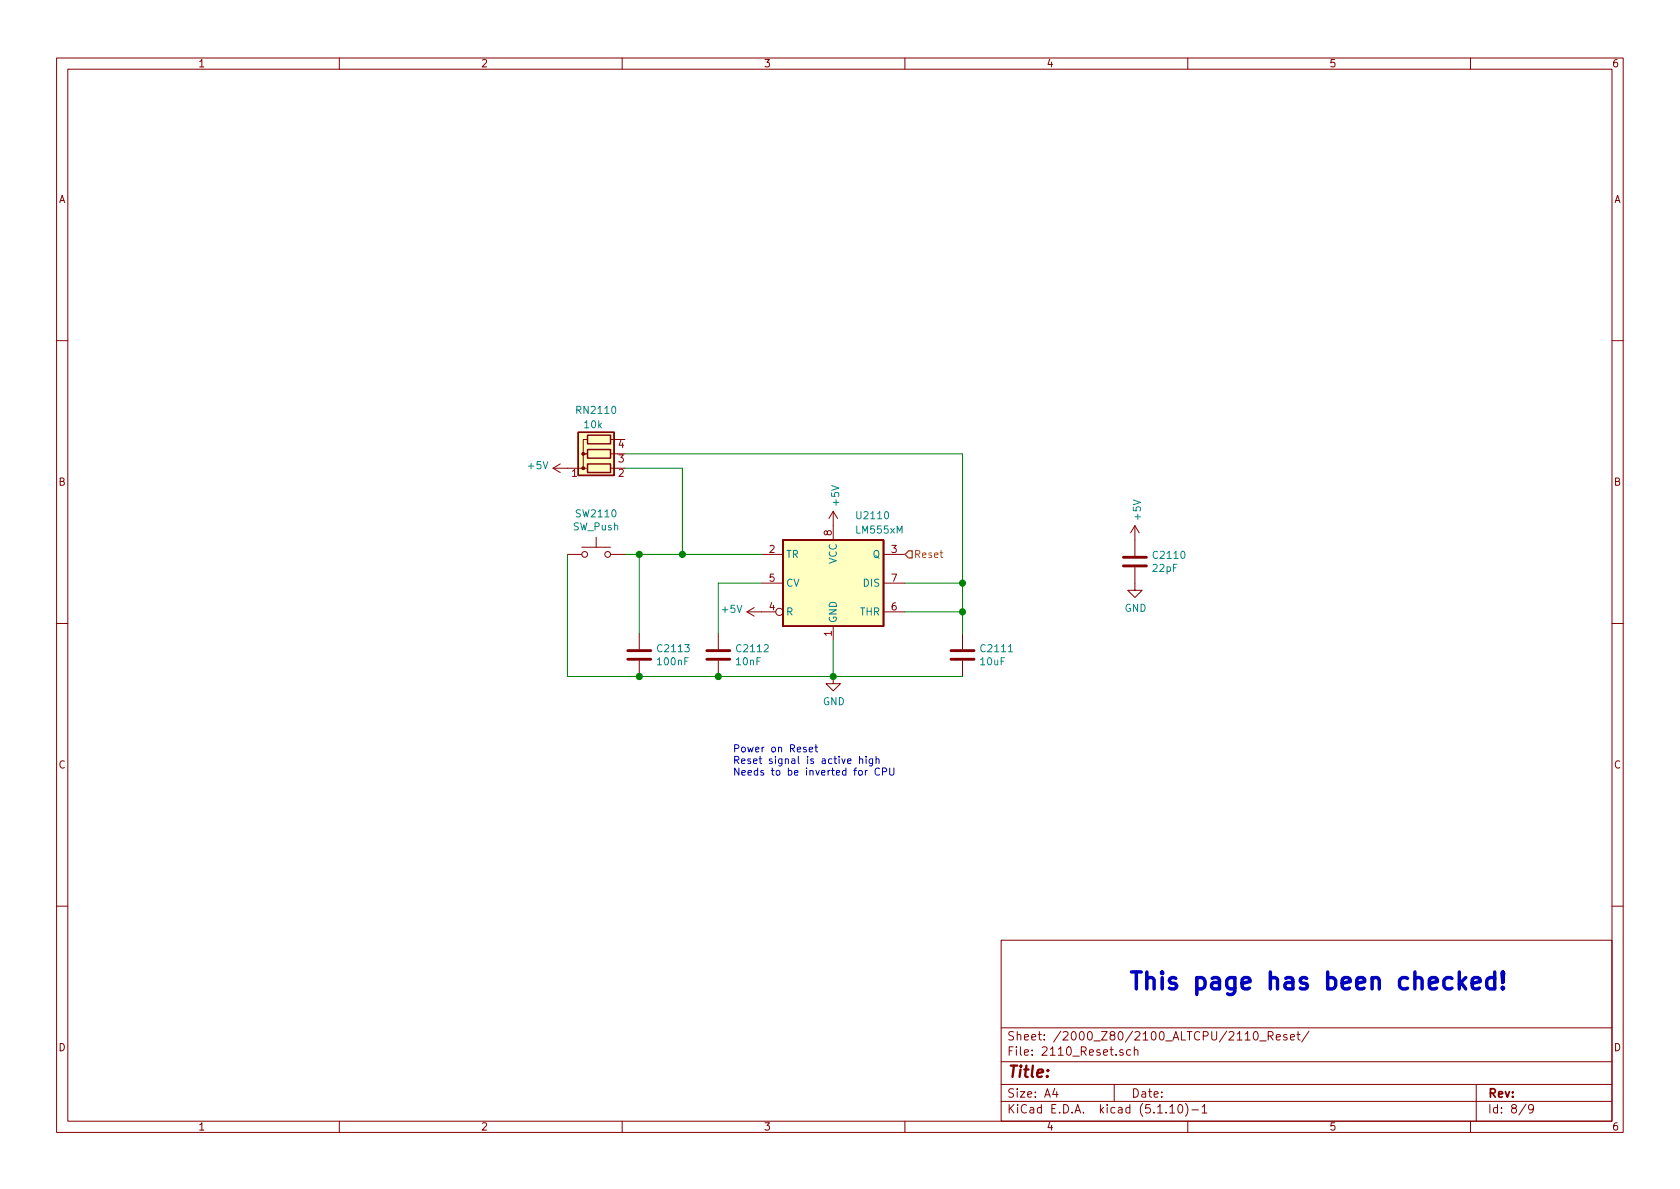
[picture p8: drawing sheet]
<svg xmlns="http://www.w3.org/2000/svg" width="297mm" height="210mm" viewBox="0 0 297 210" stroke-linecap="round" stroke-linejoin="round" font-family="sans-serif">
<g fill="none" stroke="#840000" stroke-width=".18">
<path d="M10 10.3h277v189.9h-277zM12 12.2h273v186.1h-273zM60 10.3v1.9M110 10.3v1.9M160 10.3v1.9M210 10.3v1.9M260 10.3v1.9M10 60.2h2M103.9 77.7h-.8v2.6h.8h-.8v2.5h.8M107.9 77.7h1.3M285 60.2h2M97.8 82.8l1.3 .8"/>
<path d="M97.8 82.8h5.1M99.1 82l-1.3 .8M100.3 98h2.6M102.9 96.8h5M105.4 95v1.8M107.9 98h2.6M107.9 82.8h1.3M107.9 80.3h1.3M134.6 98h3.8M147.3 90.4v5.1M147.3 90.4l-.7 1.3M147.3 90.4l.8 1.3"/>
<path d="M156.2 98h3.8M200.7 93v5.3M200.7 93l-.8 1.2M200.7 93l.7 1.2M10 110.3h2M113 112v2.8M113 116.8v2.8M127 112v2.8M127 116.8v2.8M132.1 108.2h5.1M132.1 108.2l1.2 .8M133.3 107.4l-1.2 .8"/>
<path d="M134.6 103.1h3.8M147.3 119.6v1.3h1.3l-1.3 1.3-1.3-1.3h1.3M147.3 110.7v2.6M156.2 108.2h3.8M156.2 103.1h3.8M170.2 112v2.8M170.2 116.8v2.8M200.7 100.3v4.1h1.2l-1.2 1.3-1.3-1.3h1.3M285 110.3h2M10 160.2h2M177 166.3h108v32h-108zM285 160.2h2"/>
<path d="M60 198.3v1.9M110 198.3v1.9M160 198.3v1.9M177 194.8h108M177 191.8h108M177 187.8h108M177 181.8h108M186.5 192.5l-.4 1h1M186.8 193v1M197 191.8v3M198.6 185.7a.37 .37 0 0 0-.6 .1v.2l.6 .2v.1l-.2 .3-.4-.1M199.9 185.7l-.4-.1-.3 .3 .1 .6 .2 .1 .4-.1"/>
<path d="M200.6 185.7a.37 .37 0 0 1 .6 .1v.8M200.6 185.1v1.5M206.8 195.8l.5-.5v1.5M206.8 196.8h.9M208.5 195.4l.1-.1a.8 .8 0 0 1 .5 .8 .8 .8 0 0 1-.5 .7 1 1 0 0 1-.1-1.4zM209.6 195.1a1.71 1.71 0 0 1 0 2.3M210 198.3v1.9M210.7 196.3h1.2M212.5 195.8l.5-.5v1.5M212.5 196.8h.9M221.7 182.6l.2-.2a.81 .81 0 0 1 .6 .6 .81 .81 0 0 1-.3 .8l-.1 .1a.79 .79 0 0 1-.4-1.3zM222.7 184.1h1.2"/>
<path d="M224.2 183.2l.7-.1 .2-.2-.1-.3-.2-.2h-.6v1.5M224.6 183.2l.5 .7M225.7 183.4l.7-.1-.1-.3-.4-.1-.2 .2v.7h.6M227.5 183l-.3-.1-.3 .2 .1 .3 .5 .1v.3h-.6M228.2 183.4l.7-.1-.1-.3-.4-.1-.2 .2v.7h.6M229.3 182.9h.6M229.5 182.4v1.3l.4 .2M231.4 182.3l-1.3 2M260 198.3v1.9M261 191.8v6.5M269.8 195.2l-1.2 2M271.1 196l-.3 .3-.4-.1-.1-.2v-.4l.1-.2 .4-.1 .2 .2a1.19 1.19 0 0 1-.2 1.2l-.4 .1"/>
<circle cx="103.4" cy="98" r=".51"/>
<circle cx="107.4" cy="98" r=".51"/>
<circle cx="137.8" cy="108.2" r=".63"/>
</g>
<path d="M198.6 98.5h4.1M111 116.6h4.1M111 115.1h4.1M125 116.6h4M125 115.1h4M168.1 116.6h4.1M168.1 115.1h4.1M198.6 100.1h4.1" fill="none" stroke="#840000" stroke-width=".51"/>
<g fill="#ffffc2" stroke="#ffffc2" stroke-width=".18">
<path d="M138.4 95.5h17.8v15.2h-17.8z"/>
<path d="M102.2 76.4h6.4v7.7h-6.4z"/>
</g>
<path d="M102.2 76.4h6.4v7.7h-6.4zM103.9 79.5h4v1.5h-4zM103.9 77h4v1.5h-4zM103.9 82h4v1.6h-4zM138.4 95.5h17.8v15.2h-17.8z" fill="none" stroke="#840000" stroke-width=".25"/>
<g fill="#840000" stroke="#840000" stroke-width=".18">
<circle cx="103.1" cy="82.8" r=".25"/>
<circle cx="103.1" cy="80.3" r=".25"/>
</g>
<path d="M100.3 98v21.6h69.9M110.5 98h24.1M110.5 82.8h10.1v15.2M110.5 80.3h59.7v31.7M113 98v14M134.6 103.1h-7.6v8.9M147.3 113.3v6.3M160 103.1h10.2M160 108.2h10.2" fill="none" stroke="#008400" stroke-width=".18"/>
<path d="M160.7 97.4h.6v1.3h-.6l-.7-.7z" fill="none" stroke="#848400" stroke-width=".25"/>
<g fill="none" stroke="#0000c2" stroke-width=".18">
<path d="M143.1 132.5l.6-.1-.1-.2-.3-.1-.2 .2 .1 .6h.4M144.1 132.1h.5M144.2 131.7v1.1l.4 .2M152 134.3l.2-.1h.3v.8M152 133.8v1.2M153.1 133.8v.1M153.1 134.2v.8M153.4 136.2l-.4 .3M154.3 134.2l-.1 1.1-.2 .2-.3-.1M154.3 134.2h-.4l-.2 .2 .1 .6h.5M154.9 134.3l.2-.1h.3v.8M154.9 133.8v1.2"/>
<path d="M155.5 135.9a.51 .51 0 0 0-.6 0 .51 .51 0 0 0-.2 .6 .46 .46 0 0 0 .3 .5 .46 .46 0 0 0 .5 0M156 136.5l.6-.1 .2-.2-.1-.3-.2-.1h-.5v1.3M157.3 135.8v1l.3 .3 .3-.1 .1-.2v-1"/>
</g>
<path d="M258.3 173.7l.9 1.2M259.2 172.9l-1.2 1.1M260.3 173.9l1.4-.3-.1-.6-.3-.1h-.6l-.3 .1-.1 .3v1.1l.1 .3 .3 .2h.6l.3-.2M264.3 173l-.3-.1h-.6l-.4 .2-.1 .4v.8l.1 .3 .4 .3h.6l.3-.2M264.3 171.9v3M265.7 174.6l.2 .1-.2 .2-.1-.2 .1-.1v.3M265.7 171.9v1.8l.2-1.7-.2-.1-.1 .1 .1 1.7" fill="none" stroke="#0000c2" stroke-width=".61"/>
<g fill="#008400" stroke="#008400" stroke-width=".25">
<circle cx="120.7" cy="98" r=".51"/>
<circle cx="113" cy="119.6" r=".51"/>
<circle cx="113" cy="98" r=".51"/>
<circle cx="127" cy="119.6" r=".51"/>
<circle cx="170.2" cy="108.2" r=".51"/>
<circle cx="170.2" cy="103.1" r=".51"/>
<circle cx="147.3" cy="119.6" r=".51"/>
</g>
<text font-size="4.2" fill="#0000c2" x="199.4" y="175">This page has been checked!</text>
<text font-size="2.8" fill="#840000" x="178" y="190.5">Title:</text>
<g font-size="2.1" fill="#840000">
<text x="178" y="184">Sheet: /2000_Z80/2100_ALTCPU/2110_Reset/</text>
<text x="178" y="186.7">File: 2110_Reset.sch</text>
<text x="178" y="196.9">KiCad E.D.A. kicad (5.1.10)-1</text>
<text x="178" y="194.1">Size: A4</text>
<text x="200" y="194.1">Date:</text>
<text x="263" y="194.1">Rev:</text>
<text x="263" y="196.9">Id: 8/9</text>
</g>
<g font-size="1.8" fill="#840000">
<text x="35" y="11.9">1</text>
<text x="85" y="11.9">2</text>
<text x="135" y="11.9">3</text>
<text x="185" y="11.9">4</text>
<text x="235" y="11.9">5</text>
<text x="285" y="11.9">6</text>
<text x="10.4" y="35.9">A</text>
<text x="285.4" y="35.9">A</text>
<text x="109.4" y="81.8">3</text>
<text x="109.4" y="79.2">4</text>
<text x="10.4" y="85.9">B</text>
<text x="101.1" y="84.3">1</text>
<text x="109.4" y="84.3">2</text>
<text x="285.4" y="85.9">B</text>
<text x="147.1" y="94.7" transform="rotate(-90 147.1 94.7)">8</text>
<text x="136" y="97.8">2</text>
<text x="157.6" y="97.8">3</text>
<text x="136" y="107.9">4</text>
<text x="136" y="102.9">5</text>
<text x="157.6" y="107.9">6</text>
<text x="157.6" y="102.9">7</text>
<text x="147.1" y="112.5" transform="rotate(-90 147.1 112.5)">1</text>
<text x="10.4" y="135.9">C</text>
<text x="285.4" y="135.9">C</text>
<text x="10.4" y="185.9">D</text>
<text x="285.4" y="185.9">D</text>
<text x="35" y="199.9">1</text>
<text x="85" y="199.9">2</text>
<text x="135" y="199.9">3</text>
<text x="185" y="199.9">4</text>
<text x="235" y="199.9">5</text>
<text x="285" y="199.9">6</text>
</g>
<g font-size="1.8" fill="#008484">
<text x="102.2" y="73.2">RN2110</text>
<text x="103.4" y="75.7">10k</text>
<text x="93.5" y="83">+5V</text>
<text x="148.4" y="89.3" transform="rotate(-90 148.4 89.3)">+5V</text>
<text x="101.3" y="93.8">SW_Push</text>
<text x="102" y="91.5">SW2110</text>
<text x="151.5" y="94.4">LM555xM</text>
<text x="151.7" y="91.8">U2110</text>
<text x="201.7" y="91.8" transform="rotate(-90 201.7 91.8)">+5V</text>
<text x="138.9" y="98.7">TR</text>
<text x="148" y="99.7" transform="rotate(-90 148 99.7)">VCC</text>
<text x="154.3" y="98.7">Q</text>
<text x="203.9" y="101.1">22pF</text>
<text x="204.1" y="98.8">C2110</text>
<text x="138.9" y="103.8">CV</text>
<text x="152.8" y="103.8">DIS</text>
<text x="127.8" y="108.4">+5V</text>
<text x="138.9" y="108.8">R</text>
<text x="148" y="110.2" transform="rotate(-90 148 110.2)">GND</text>
<text x="152.1" y="108.8">THR</text>
<text x="198.8" y="108.2">GND</text>
<text x="116.4" y="117.6">100nF</text>
<text x="116.5" y="115.3">C2113</text>
<text x="130.3" y="117.6">10nF</text>
<text x="130.5" y="115.3">C2112</text>
<text x="173.4" y="117.6">10uF</text>
<text x="173.6" y="115.3">C2111</text>
<text x="145.5" y="124.7">GND</text>
</g>
<text font-size="1.8" fill="#848400" x="161.5" y="98.7">Reset</text>
<g font-size="1.8" fill="#0000c2">
<text x="129.5" y="133">Power on Reset</text>
<text x="129.5" y="135.1">Reset signal is active high</text>
<text x="129.5" y="137.2">Needs to be inverted for CPU</text>
</g>
</svg>
